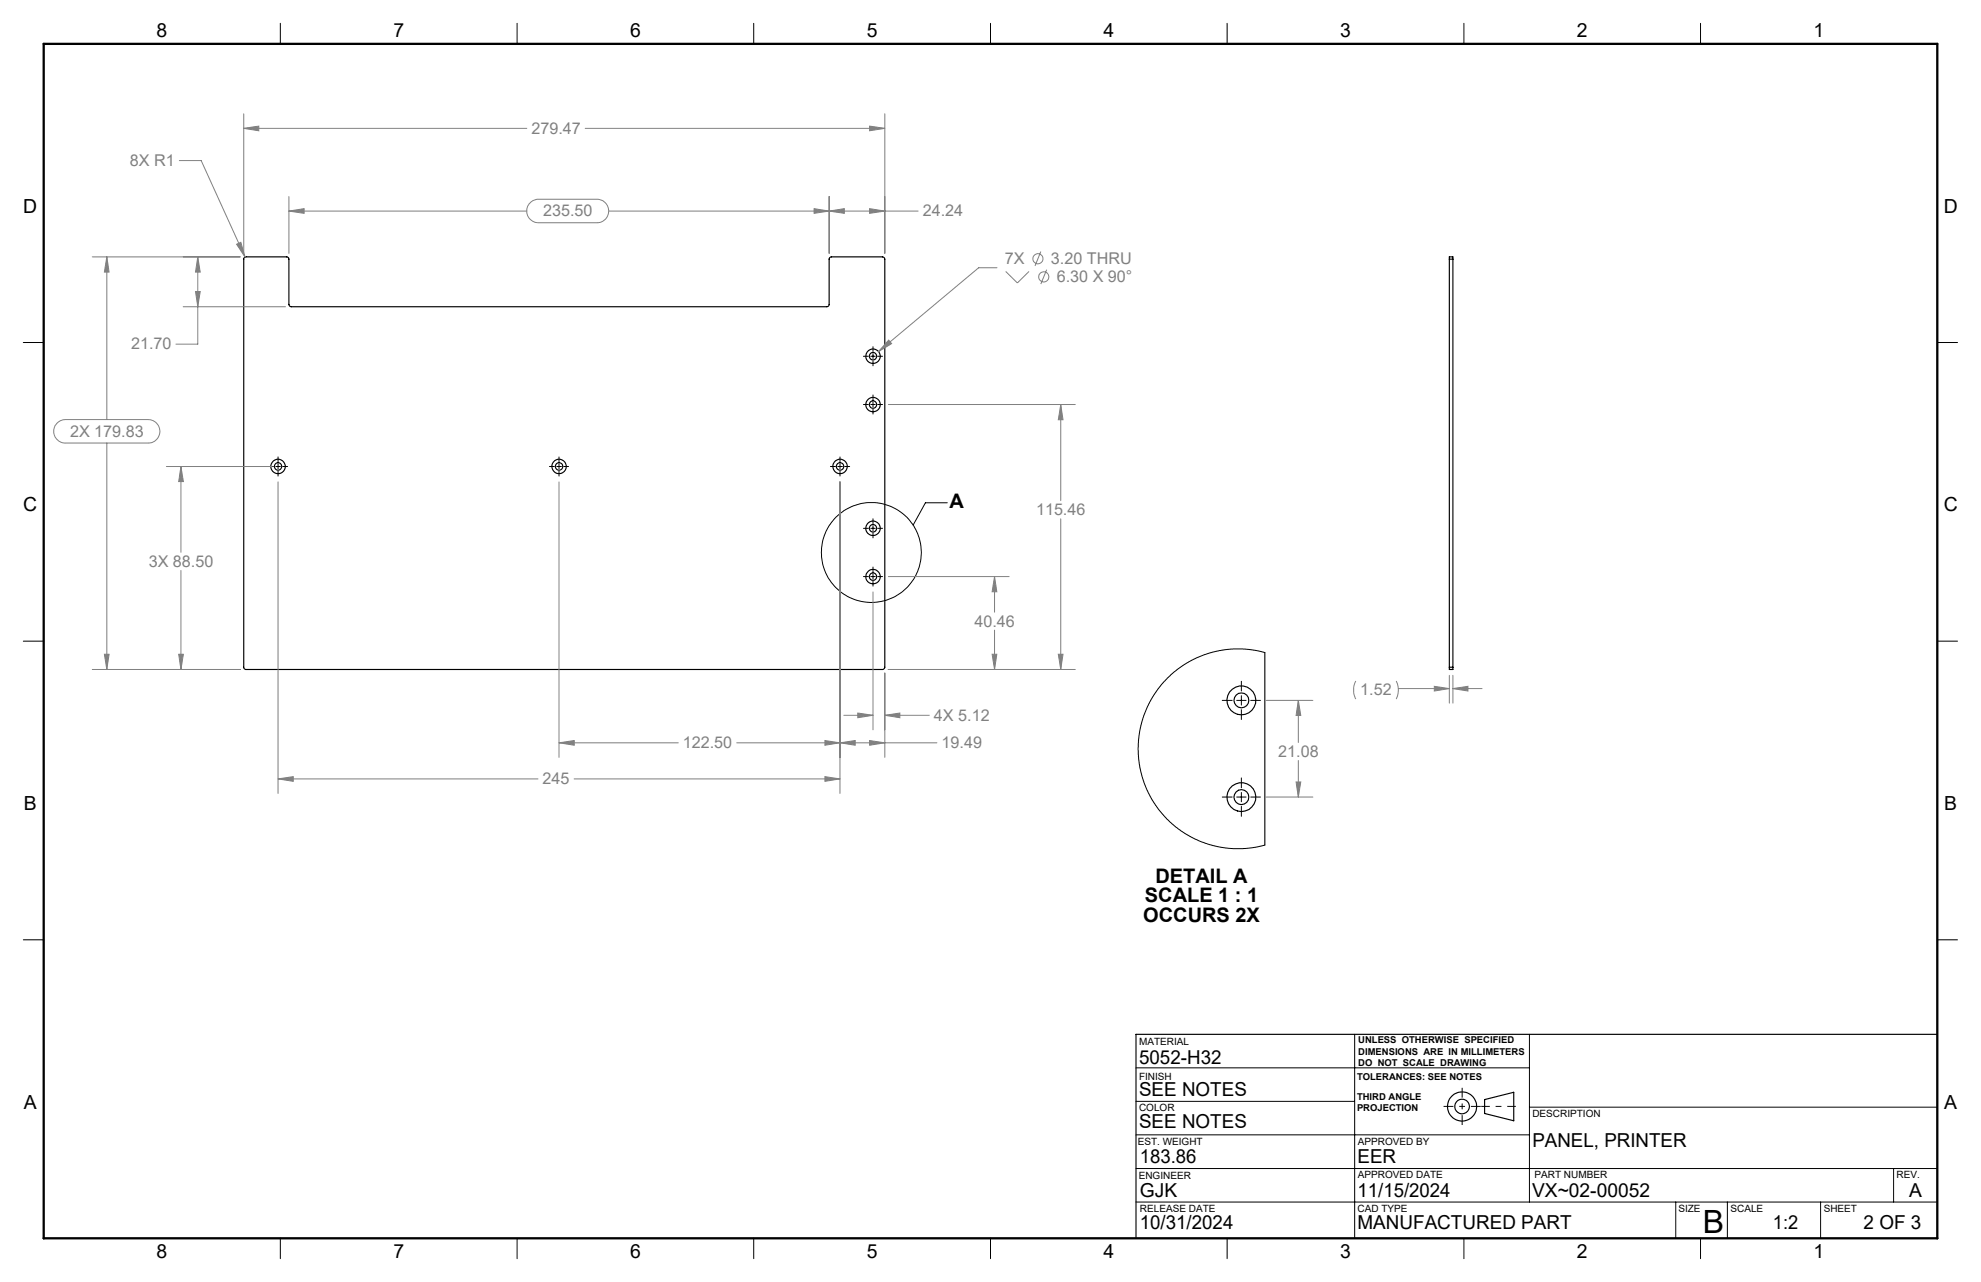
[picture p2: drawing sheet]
<svg xmlns="http://www.w3.org/2000/svg" width="432mm" height="279mm" viewBox="0 0 432 279" stroke-linecap="round" stroke-linejoin="round" font-family="sans-serif">
<g fill="none" stroke="#000" stroke-width=".25">
<path d="M53.3 56.1l.2-.1h9.1l.3 .2 .1 10.2 .1 .3 .4 .2h116.7l.4-.2 .1-.3v-10l.2-.3 .3-.1h11.3l.4 .5-.1 89.1-.4 .3h-139l-.3-.4v-89.1zM315.9 56.5v-.5h.8v.5M315.9 56.5h.8M315.9 56.5v88.9M316.7 56.5v88.9M275.7 142.2v42M315.9 145.4v.5h.8v-.5M315.9 145.4h.8M323.6 239.6l6.4-1.5v6.2l-6.4-1.6zM422.3 225.4h-174.7v44.5"/>
<circle cx="190.3" cy="77.6" r=".8"/>
<circle cx="190.3" cy="77.6" r="1.56"/>
<circle cx="190.3" cy="88.2" r=".81"/>
<circle cx="190.3" cy="88.2" r="1.57"/>
<circle cx="60.6" cy="101.7" r=".8"/>
<circle cx="60.6" cy="101.7" r="1.56"/>
<circle cx="121.9" cy="101.7" r="1.56"/>
<circle cx="121.9" cy="101.7" r=".81"/>
<circle cx="183.1" cy="101.7" r=".81"/>
<circle cx="183.1" cy="101.6" r="1.57"/>
<circle cx="190.3" cy="115.1" r=".8"/>
<circle cx="190.3" cy="115.1" r="1.56"/>
<circle cx="190.3" cy="125.7" r=".81"/>
<circle cx="190.3" cy="125.7" r="1.57"/>
<circle cx="270.6" cy="152.6" r="1.63"/>
<circle cx="270.6" cy="152.7" r="3.1"/>
<circle cx="270.6" cy="173.7" r="1.63"/>
<circle cx="270.6" cy="173.7" r="3.1"/>
<circle cx="318.7" cy="241.1" r="3.2"/>
<circle cx="318.7" cy="241.2" r="1.6"/>
</g>
<g fill="none" stroke="#000" stroke-width=".22">
<path d="M61.1 5.1v4.5M112.7 5.1v4.5M164.3 5.1v4.5M215.9 5.1v4.5M267.5 5.1v4.5M319.1 5.1v4.5M370.7 5.1v4.5M5.1 74.6h4.4M188.2 77.6h1.1M189.8 77.6h1M190.3 75.6v1M190.3 77.1v1"/>
<path d="M190.3 78.6v1.1M191.3 77.6h1.1M422.3 74.6h4.4M60.6 99.6v1M121.8 99.6v1M183.1 99.6v1M188.2 88.2h1.1M189.8 88.2h1M190.3 86.1v1.1M190.3 87.7v1M190.3 89.2v1M191.3 88.2h1.1"/>
<path d="M58.5 101.7h1.1M60.1 101.7h1M60.6 101.1v1.1M60.6 102.7v1.1M61.6 101.7h1.1M119.8 101.7h1M121.4 101.7h1M121.8 101.1v1.1M121.8 102.7v1.1M122.9 101.7h1M181 101.7h1.1M182.6 101.7h1"/>
<path d="M183.1 101.1v1.1M183.1 102.7v1.1M184.1 101.7h1.1M188.2 115.1h1.1M189.8 115.1h1M190.3 113.1v1M190.3 114.6v1M190.3 116.1v1.1M191.3 115.1h1.1M206.5 109.6h-4.8l-2.7 4.8M5.1 139.7h4.4M188.2 125.7h1.1"/>
<path d="M189.8 125.7h1M190.3 123.6v1.1M190.3 125.2v1M190.3 126.7v1M191.3 125.7h1.1M422.3 139.7h4.4M266.4 152.6h2.2M269.6 152.6h2M270.6 148.5v2.1M270.6 151.6v2.1M270.6 154.7v2.1M272.6 152.6h2.1"/>
<path d="M275.7 142.2l-2.2-.5-2.6-.3-2.7 .1-2.4 .3-2.2 .5-2.9 1.1-3.9 2.3-1.6 1.3-2 2.1-1.6 2.3-1.2 2-1.1 2.6-.6 2.1-.5 2.3-.1 2.5 .1 2.4 .4 2.8 .7 2.4 1 2.4 2.2 3.5 1.7 2 2.2 1.9 2.2 1.5 1.7 1 2.6 1 2.6 .7 2.8 .4 2.7 .1 2.5-.3 2.2-.5M266.4 173.7h2.2M269.6 173.7h2M270.6 169.5v2.2M270.6 172.7v2M270.6 175.8v2.1M272.6 173.7h2.1M5.1 204.8h4.4M422.3 204.8h4.4M247.6 232.7h85.8M295.3 225.4v44.5M333.4 225.4v36.6"/>
<path d="M247.6 254.7h174.7M247.6 247.3h85.8M247.6 240h47.7M333.4 241.3h88.9M412.7 254.7v7.3M61.1 269.9v4.4M112.7 269.9v4.4M164.3 269.9v4.4M215.9 269.9v4.4M247.6 262h174.7M267.5 269.9v4.4M319.1 269.9v4.4"/>
<path d="M365.3 262v7.9M370.7 269.9v4.4M376.5 262v7.9M396.8 262v7.9"/>
<circle cx="189.9" cy="120.4" r="10.9"/>
</g>
<g fill="none" stroke="#808080" stroke-width=".22">
<path d="M39.1 35h4.8l9.5 21M53.1 28l3.3-.5v1zM53.1 24.8v30.4M53.1 28h61.7M127.6 28h65.3M189.5 27.5l3.4 .5-3.4 .5zM192.9 24.8v30.4M20.1 56h32.3M23.3 56l.5 3.3h-1zM23.3 56v35.4M43.1 56l.5 3.3h-1zM43.1 56v19h-4.8"/>
<path d="M51.6 53.2l.9-.4 .9 3.2zM63 46l3.3-.5v1zM63 46h51.8M63 42.8v12.4M115.4 44.4l.1-.2a2.41 2.41 0 0 1 1.9-.8h12.7a2.56 2.56 0 0 1 2.6 2.6 2.56 2.56 0 0 1-2.6 2.5h-12.7a2.57 2.57 0 0 1-2.3-1.4 2.57 2.57 0 0 1 .3-2.7zM132.7 46h67.4M177.4 45.5l3.3 .5-3.3 .5zM180.7 46l3.3-.5v1zM180.7 42.8v12.4M189.5 45.5l3.4 .5-3.4 .5zM217.3 58.3h-4l-21.8 18.3M219.2 59.2l2.6 2.5 2.5-2.5"/>
<path d="M226.9 54.8l-1.3 3.2M228.1 58.8l-1.2 3.1M39.9 66.9h22.3M42.6 63.5h1l-.5 3.4zM193.7 74.1l.6 .8-2.8 1.7zM12.6 92.1l.6-.4 1.1-.3h18a2.56 2.56 0 0 1 2.6 2.6 2.56 2.56 0 0 1-2.6 2.6h-18a2.56 2.56 0 0 1-2.4-1.7 2.56 2.56 0 0 1 .7-2.8zM23.3 96.6v49.3M193.6 88.2h40.8M231.2 88.2l.5 3.3h-1zM231.2 88.2v20.9M36.3 101.7h23M39.4 101.7l.6 3.3h-1.1z"/>
<path d="M39.4 101.7v18.7M60.6 105v67.9M121.8 105v60.1M183.1 105v67.9M231.2 113.1v32.8M39.4 124.3v21.6M190.3 129v30.1M193.6 125.7h26.4M216.8 125.7l.5 3.3h-1zM216.8 125.7v7.7M216.8 137.3v8.6M20.1 145.9h32.3"/>
<path d="M22.8 142.6h1l-.5 3.3zM38.9 142.6h1.1l-.6 3.3zM183.9 155.9h6.4M187 155.4l3.3 .5-3.3 .5zM192.9 155.9l3.2-.5v1zM192.9 146.7v18.4M192.9 155.9h9.7M193.6 145.9h40.8M216.3 142.6h1l-.5 3.3zM230.7 142.6h1l-.5 3.3zM276 152.6h10.2M283 152.6l.5 3.3h-1z"/>
<path d="M283 152.6v9.2M295.5 148.4a4.5 4.5 0 0 0 0 4M304.3 148.4a4.5 4.5 0 0 1 0 4M304.8 150.1h11.1M312.6 149.6l3.3 .5-3.3 .5zM315.9 147.2v6M316.7 150.1l3.3-.5v1zM316.7 147.2v6M316.7 150.1h6.3M60.6 169.8l3.3-.5v1zM60.6 169.8h56.7M121.8 161.9l3.4-.5v1z"/>
<path d="M121.8 161.9h26M125.1 169.8h58M160.6 161.9h43.6M179.8 161.4l3.3 .5-3.3 .5zM179.8 169.3l3.3 .5-3.3 .5zM183.1 161.9l3.3-.5v1zM189.5 161.4l3.4 .5-3.4 .5zM276 173.7h10.2M282.5 170.4h1l-.5 3.3zM283 165.7v8"/>
<circle cx="226.2" cy="56.4" r="1.09"/>
<circle cx="227.5" cy="60.4" r="1.11"/>
</g>
<path d="M330.4 241.1h-7.5" fill="none" stroke="#000" stroke-width=".22" stroke-dasharray="15.2 1.3 1.3 1.3" stroke-dashoffset="13.4" stroke-linecap="butt"/>
<path d="M318.7 237.1v8.1M314.7 241.1h8.1" fill="none" stroke="#000" stroke-width=".22" stroke-dasharray="15.2 1.3 1.3 1.3" stroke-dashoffset="13.1" stroke-linecap="butt"/>
<path d="M9.5 9.6h412.8v260.3h-412.8z" fill="none" stroke="#000" stroke-width=".5"/>
<path d="M53.1 28l3.3-.5v1zM189.5 27.5l3.4 .5-3.4 .5zM189.5 45.5l3.4 .5-3.4 .5zM180.7 46l3.3-.5v1zM216.3 142.6h1l-.5 3.3zM216.8 125.7l.5 3.3h-1zM230.7 142.6h1l-.5 3.3zM231.2 88.2l.5 3.3h-1zM38.9 142.6h1.1l-.6 3.3zM39.4 101.7l.6 3.3h-1.1zM192.9 155.9l3.2-.5v1zM187 155.4l3.3 .5-3.3 .5zM189.5 161.4l3.4 .5-3.4 .5zM183.1 161.9l3.3-.5v1zM179.8 161.4l3.3 .5-3.3 .5zM121.8 161.9l3.4-.5v1zM179.8 169.3l3.3 .5-3.3 .5zM60.6 169.8l3.3-.5v1zM193.7 74.1l-2.2 2.5 2.8-1.7zM63 46l3.3-.5v1zM177.4 45.5l3.3 .5-3.3 .5zM22.8 142.6h1l-.5 3.3zM23.3 56l.5 3.3h-1zM43.1 56l.5 3.3h-1zM42.6 63.5h1l-.5 3.4zM51.6 53.2l1.8 2.8-.9-3.2zM312.6 149.6l3.3 .5-3.3 .5zM316.7 150.1l3.3-.5v1zM282.5 170.4h1l-.5 3.3zM283 152.6l.5 3.3h-1z" fill="#808080"/>
<text font-size="7" x="371.2" y="268.7">B</text>
<g font-size="4.4">
<text x="207" y="110.7">A</text>
<text x="249.6" y="196.7">SCALE 1 : 1</text>
<text x="251.9" y="192.5">DETAIL A</text>
<text x="249.2" y="200.8">OCCURS 2X</text>
</g>
<g font-size="4.2">
<text x="34.1" y="8.1">8</text>
<text x="85.7" y="8.1">7</text>
<text x="137.3" y="8.1">6</text>
<text x="188.9" y="8.1">5</text>
<text x="240.5" y="8.1">4</text>
<text x="292.1" y="8.1">3</text>
<text x="343.7" y="8.1">2</text>
<text x="395.3" y="8.1">1</text>
<text x="5.1" y="46.4">D</text>
<text x="423.7" y="46.4">D</text>
<text x="5.1" y="111.4">C</text>
<text x="423.7" y="111.4">C</text>
<text x="5.2" y="176.5">B</text>
<text x="423.8" y="176.5">B</text>
<text x="248.3" y="232">5052-H32</text>
<text x="248.3" y="238.9">SEE NOTES</text>
<text x="5.2" y="241.6">A</text>
<text x="248.3" y="245.9">SEE NOTES</text>
<text x="423.8" y="241.6">A</text>
<text x="334" y="249.9">PANEL, PRINTER</text>
<text x="248.5" y="253.4">183.86</text>
<text x="295.9" y="253.4">EER</text>
<text x="248.5" y="260.8">GJK</text>
<text x="295.9" y="260.8">11/15/2024</text>
<text x="334" y="260.8">VX~02-00052</text>
<text x="416.1" y="260.9">A</text>
<text x="248.5" y="267.9">10/31/2024</text>
<text x="295.9" y="267.9">MANUFACTURED PART</text>
<text x="386.5" y="267.9">1:2</text>
<text x="406.2" y="267.9">2 OF 3</text>
<text x="34.1" y="274.2">8</text>
<text x="85.7" y="274.2">7</text>
<text x="137.3" y="274.2">6</text>
<text x="188.9" y="274.2">5</text>
<text x="240.5" y="274.2">4</text>
<text x="292.1" y="274.2">3</text>
<text x="343.7" y="274.2">2</text>
<text x="395.3" y="274.2">1</text>
</g>
<g font-size="3.5" fill="#808080">
<text x="115.8" y="29.2">279.47</text>
<text x="28.3" y="36.1">8X R1</text>
<text x="118.4" y="47.2">235.50</text>
<text x="201.1" y="47.2">24.24</text>
<text x="219" y="57.6">7X</text>
<text x="229.1" y="57.6">3.20 THRU</text>
<text x="230.3" y="61.5">6.30 X 90°</text>
<text x="28.6" y="76.2">21.70</text>
<text x="15.3" y="95.2">2X 179.83</text>
<text x="225.8" y="112.3">115.46</text>
<text x="32.4" y="123.5">3X 88.50</text>
<text x="212.4" y="136.5">40.46</text>
<text x="296.5" y="151.5">1.52</text>
<text x="203.6" y="157.1">4X 5.12</text>
<text x="148.8" y="163.1">122.50</text>
<text x="205.2" y="163.1">19.49</text>
<text x="278.6" y="164.9">21.08</text>
<text x="118.3" y="170.9">245</text>
</g>
<g font-size="2.2">
<text x="248.3" y="227.6">MATERIAL</text>
<text x="248.3" y="235.3">FINISH</text>
<text x="248.3" y="242.1">COLOR</text>
<text x="334" y="243.4">DESCRIPTION</text>
<text x="248" y="249.5">EST. WEIGHT</text>
<text x="296" y="249.5">APPROVED BY</text>
<text x="248.2" y="257">ENGINEER</text>
<text x="296" y="256.8">APPROVED DATE</text>
<text x="334.5" y="256.8">PART NUMBER</text>
<text x="413.4" y="256.8">REV.</text>
<text x="248.5" y="264">RELEASE DATE</text>
<text x="295.9" y="264">CAD TYPE</text>
<text x="365.8" y="264">SIZE</text>
<text x="377.2" y="264">SCALE</text>
<text x="397.5" y="264">SHEET</text>
</g>
<g font-size="2.1">
<text x="296.1" y="227.3">UNLESS OTHERWISE SPECIFIED</text>
<text x="296.1" y="229.8">DIMENSIONS ARE IN MILLIMETERS</text>
<text x="296.1" y="232.3">DO NOT SCALE DRAWING</text>
<text x="295.8" y="235.3">TOLERANCES: SEE NOTES</text>
<text x="295.8" y="239.6">THIRD ANGLE</text>
<text x="295.8" y="242.1">PROJECTION</text>
</g>
</svg>
